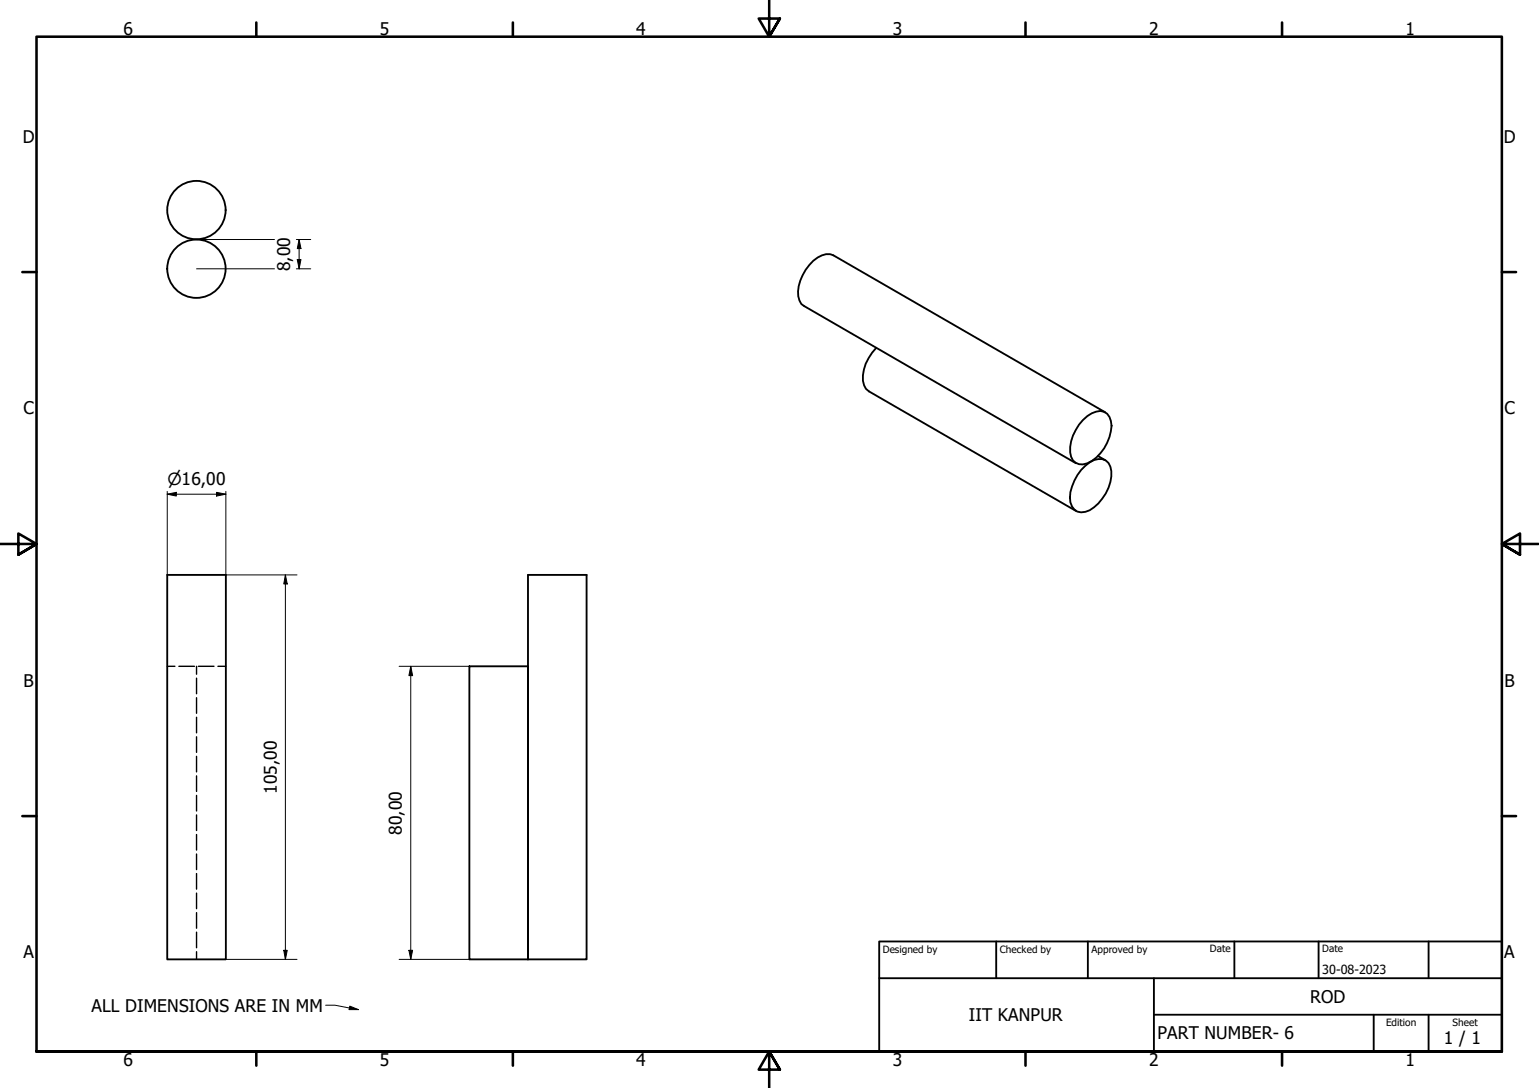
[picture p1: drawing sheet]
<svg xmlns="http://www.w3.org/2000/svg" width="420mm" height="297mm" viewBox="0 0 420 297" stroke-linecap="round" stroke-linejoin="round" font-family="sans-serif">
<!-- layer: Hidden (ISO) -->
<g fill="none" stroke="#000" stroke-width=".38">
<path d="M45.7 181.9h2.1M48.8 181.9h4.3M53.7 181.9v2.2M53.7 185.2v4.2M53.7 190.5v4.2M53.7 195.8v4.3M54.2 181.9h4.2M59.5 181.9h2.2M53.7 201.2v4.2M53.7 206.5v4.2M53.7 211.8v4.3M53.7 217.2v4.2"/>
<path d="M53.7 222.5v4.2M53.7 227.8v4.3M53.7 233.2v4.2M53.7 238.5v4.2M53.7 243.8v4.3M53.7 249.2v4.2M53.7 254.5v4.2M53.7 259.8v2.1"/>
</g>
<!-- layer: Visible (ISO) -->
<g fill="none" stroke="#000" stroke-width=".51">
<path d="M239.2 95a11.8 11.8 0 0 0-3.6 8.9l.3 1.3 .5 1 .8 .7 56.6 32.6M295.7 114.7a7.1 7.1 0 0 1 4.7-2.5 3.1 3.1 0 0 1 2.9 2.7 11.6 11.6 0 0 1-4 10.1 5.1 5.1 0 0 1-5.6 1.4 4.3 4.3 0 0 1-1.5-4.4 12.6 12.6 0 0 1 3.5-7.3zM301.8 112.6l-74.3-42.9a4.2 4.2 0 0 0-4.2 .6 12.3 12.3 0 0 0-5.4 10.6l.9 2.1 .7 .6 74.3 42.9M295.1 128.3a7.1 7.1 0 0 1 5.8-3 3.3 3.3 0 0 1 2.5 3.3 12.3 12.3 0 0 1-5.9 10.7 3.4 3.4 0 0 1-3.9 .1 3.4 3.4 0 0 1-1.5-3.5 13.1 13.1 0 0 1 3-7.6zM299.8 124.5l2 1.2M45.7 157h16v104.9h-16zM144.1 157h16v104.9h-16zM128.1 181.9h16v80h-16zM144.1 181.9v80"/>
<circle cx="53.6" cy="57.4" r="8"/>
<circle cx="53.6" cy="73.4" r="8"/>
</g>
<!-- layer: Border (ISO) -->
<g fill="none" stroke="#000" stroke-width=".7">
<path d="M70 6.1v3.9M140 6.1v3.9M210 0v10l-2.9-4.9h5.8l-2.9 4.9 2.9-4.9M280 6.1v3.9M350 6.1v3.9M6.1 74.3h3.9M410 74.3h3.9M0 148.5h10l-5-2.8v5.7l5-2.9-5 2.9M420 148.5h-10l5-2.8v5.7l-5-2.9 5 2.9M6.1 222.8h3.9M410 222.8h3.9M10 287.1v-277.1h400v277.1h-400h400"/>
<path d="M70 287.1v3.8M140 287.1v3.8M212.9 292l-2.9-4.9 2.9 4.9h-5.8l2.9-4.9v9.9M280 287.1v3.8M350 287.1v3.8"/>
</g>
<!-- layer: Title (ISO) -->
<path d="M240 257h170v30.1h-170zM272 257v10.1M297 257v10.1M337 257v10.1M360 257v10.1M390 257v10.1M240 267.1h170M315 277h95M315 267.1v20M375 277v10.1M390 277v10.1" fill="none" stroke="#000" stroke-width=".51"/>
<!-- layer: Dimension (ISO) -->
<g fill="none" stroke="#000" stroke-width=".27">
<path d="M53.7 73.4h21.2M53.7 65.4h21.2M80.9 73.4h3.9M80.9 65.4h3.9M81.2 70.9h1l-.5 2.5zM81.7 65.4l.5 2.5h-1zM81.7 65.4v8M45.7 134.9l2.4-.5v1zM45.7 134.9h16M45.7 134.2v22.8M59.1 134.4l2.6 .5-2.6 .5zM61.7 134.2v22.8h19.4"/>
<path d="M77.9 157l.5 2.4h-.9zM77.9 157v104.9M109 181.9h19.1M112.1 181.9l.5 2.6h-1zM112.1 181.9v80M77.5 259.4h.9l-.5 2.5zM111.6 259.4h1l-.5 2.5zM61.7 261.9h19.4M109 261.9h19.1"/>
</g>
<path d="M81.2 70.9h1l-.5 2.5zM81.7 65.4l.5 2.5h-1zM45.7 134.9l2.4-.5v1zM59.1 134.4l2.6 .5-2.6 .5zM77.9 157l.5 2.4h-.9zM112.1 181.9l.5 2.6h-1zM77.5 259.4h.9l-.5 2.5zM111.6 259.4h1l-.5 2.5z" fill="#000"/>
<!-- layer: Symbol (ISO) -->
<path d="M88.9 274.4h2.5l6.5 1.2M95.5 274.7l2.4 .9h-2.6z" fill="none" stroke="#000" stroke-width=".27"/>
<path d="M95.5 274.7l2.4 .9h-2.6z" fill="#000"/>
<g font-size="4.8">
<text x="33.7" y="9.6">6</text>
<text x="103.7" y="9.6">5</text>
<text x="173.7" y="9.6">4</text>
<text x="243.7" y="9.6">3</text>
<text x="313.7" y="9.6">2</text>
<text x="383.7" y="9.6">1</text>
<text x="6.2" y="38.9">D</text>
<text x="410.5" y="38.9">D</text>
<text x="79.2" y="74" transform="rotate(-90 79.2 74)">8,00</text>
<text x="6.4" y="113.1">C</text>
<text x="410.7" y="113.1">C</text>
<text x="6.4" y="187.4">B</text>
<text x="410.7" y="187.4">B</text>
<text x="75.6" y="216.7" transform="rotate(-90 75.6 216.7)">105,00</text>
<text x="109.7" y="228" transform="rotate(-90 109.7 228)">80,00</text>
<text x="6.4" y="261.7">A</text>
<text x="410.7" y="261.7">A</text>
<text x="357.7" y="273.8">ROD</text>
<text x="25" y="276.2">ALL DIMENSIONS ARE IN MM</text>
<text x="264.5" y="278.8">IIT KANPUR</text>
<text x="316" y="283.8">PART NUMBER- 6</text>
<text x="394.2" y="285">1 / 1</text>
<text x="33.7" y="290.9">6</text>
<text x="103.7" y="290.9">5</text>
<text x="173.7" y="290.9">4</text>
<text x="243.7" y="290.9">3</text>
<text x="313.7" y="290.9">2</text>
<text x="383.7" y="290.9">1</text>
</g>
<text font-size="4.6" x="45.7" y="132.5">⌀16,00</text>
<text font-size="3.4" x="361" y="266">30-08-2023</text>
<g font-size="2.7">
<text x="241" y="260.1">Designed by</text>
<text x="273" y="260.1">Checked by</text>
<text x="298" y="260.1">Approved by</text>
<text x="330.3" y="260">Date</text>
<text x="361" y="260">Date</text>
<text x="378.4" y="280.1">Edition</text>
<text x="396.6" y="280.1">Sheet</text>
</g>
</svg>
